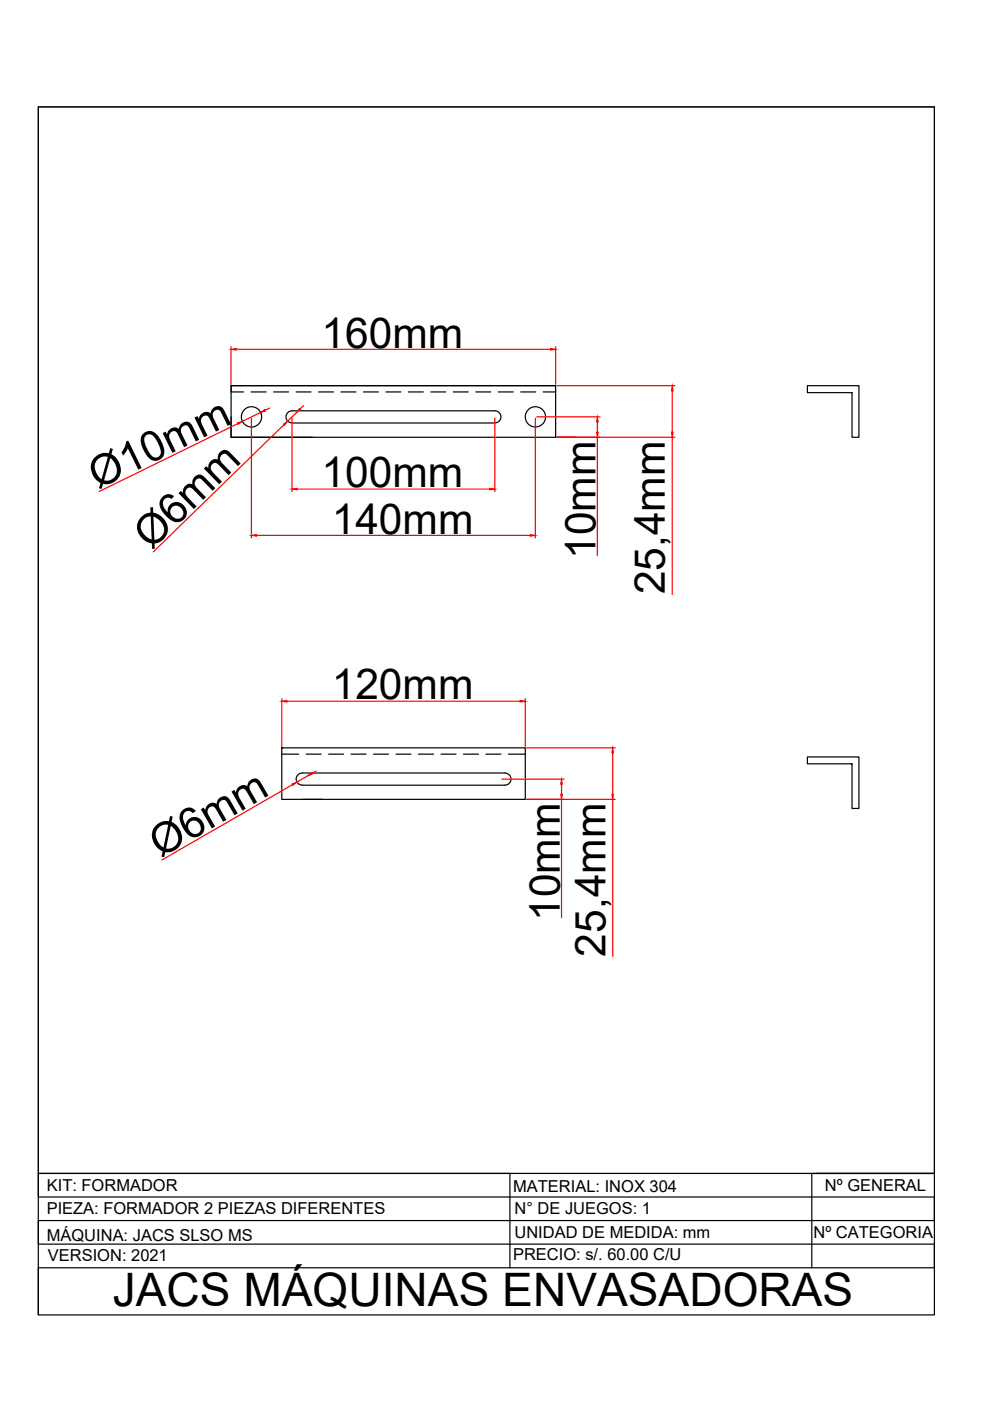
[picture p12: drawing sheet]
<svg xmlns="http://www.w3.org/2000/svg" width="210mm" height="297mm" viewBox="0 0 210 297" stroke-linecap="round" stroke-linejoin="round" font-family="sans-serif">
<!-- layer: 0 -->
<g fill="none" stroke="#000" stroke-width=".25">
<path d="M8.1 22.7h190v256.1h-190zM49 88.4v4.3h17.2M51.7 83.1h-2.7v-1.3h68.8v10.9M53.2 83.1h3.2M58 83.1h3.2M62.8 83.1h3.1M67.5 83.1h3.2M72.3 83.1h3.2M77.1 83.1h3.1M81.8 83.1h3.2M86.6 83.1h3.2M91.3 83.1h3.2"/>
<path d="M96.1 83.1h3.2M100.9 83.1h3.1M104.9 87.1h-43a1.28 1.28 0 0 0-1.3 1.3 1.28 1.28 0 0 0 1.3 1.3h43M104.9 87.1a1.28 1.28 0 0 1 1.3 1.3 1.28 1.28 0 0 1-1.3 1.3M105.6 83.1h3.2M110.4 83.1h3.2M115.2 83.1h2.6M117.8 81.8h-68.8v10.9h73.1M171.2 81.8h10.9v10.9h-1.4v-9.5h-9.5zM59.7 158.6h51.7v10.9h-51.7zM59.7 159.9h3.6M64.9 159.9h3.2"/>
<path d="M69.7 159.9h3.1M74.4 159.9h3.2M79.2 159.9h3.2M84 159.9h3.1M88.7 159.9h3.2M93.5 159.9h3.2M98.3 159.9h3.1M103 159.9h3.2M107.8 159.9h3.6M64.1 169.5h4.3M64.1 166.5h43M64.1 166.5a1.28 1.28 0 0 1-1.3-1.3 1.28 1.28 0 0 1 1.3-1.3h43a1.28 1.28 0 0 1 1.2 1.3 1.28 1.28 0 0 1-1.2 1.3"/>
<path d="M171.2 160.5h10.9v10.9h-1.4v-9.5h-9.5zM8.1 248.8h100v20M173.1 248.8h25M198.1 248.8h-190v5h190v5h-190v5h190v5h-190v10M198.1 248.8h-26v20"/>
<circle cx="53.3" cy="88.4" r="2.15"/>
<circle cx="113.5" cy="88.4" r="2.15"/>
</g>
<g fill="none" stroke="#f00" stroke-width=".25">
<path d="M49 73.5v8M50.1 74.1h66.6M117.8 73.5v8M50.4 89.8l-29.4 14.4M53.3 88.7v25.3M55.2 87.5l-3.8 1.8M57.2 86.5l-1 .5M60.2 90l-27.7 27M61.9 88.7v15.5M62.8 87.5l-1.8 1.8M64.4 86l-.8 .7M104.9 88.7v15.5"/>
<path d="M113.5 88.7v25.3M113.8 88.4h13.4M118.1 81.8h25M118.1 92.7h25M126.7 89.5v2.1M126.7 92.7v25.1M142.5 82.8v8.8M142.5 92.7v33.3M54.4 113.5h58M63 103.7h40.8M59.7 148.1v10.2M60.8 148.7h49.5"/>
<path d="M111.4 148.1v10.2M111.6 158.6h18.8M129.9 159.6v8.8M62 166.4l-27.7 15.9M65.2 164.5l-2.3 1.3M67 163.5l-.9 .5M106.4 165.2h13.2M111.6 169.5h18.8M119.1 166.3v2.1M119.1 169.5v25.1M129.9 169.5v33.3"/>
</g>
<g fill="#f00" stroke="#f00" stroke-width=".21">
<path d="M49 74.1l1.1-.2v.3z"/>
<path d="M116.7 73.9l1.1 .2-1.1 .1z"/>
<path d="M142.5 81.8l.2 1h-.3z"/>
<path d="M142.4 91.6h.3l-.2 1.1z"/>
<path d="M53.3 113.5l1.1-.2v.4z"/>
<path d="M112.4 113.3l1.1 .2-1.1 .2z"/>
<path d="M59.7 148.7l1.1-.2v.3z"/>
<path d="M110.3 148.5l1.1 .2-1.1 .1z"/>
<path d="M55.2 87.5l.9-.7 .2 .3z"/>
<path d="M50.3 89.7l1.1-.4-.9 .7z"/>
<path d="M126.7 88.4l.1 1.1h-.3z"/>
<path d="M126.5 91.6h.3l-.1 1.1z"/>
<path d="M61.9 103.7l1.1-.2v.4z"/>
<path d="M103.8 103.5l1.1 .2-1.1 .2z"/>
<path d="M63.5 86.6l.2 .3-.9 .6z"/>
<path d="M60.1 89.9l.9-.6-.7 .9z"/>
<path d="M119.1 165.2l.1 1.1h-.3z"/>
<path d="M118.9 168.4h.3l-.1 1.1z"/>
<path d="M129.9 158.6l.2 1h-.4z"/>
<path d="M129.7 168.4h.4l-.2 1.1z"/>
<path d="M65.2 164.5l.8-.6 .2 .2z"/>
<path d="M61.9 166.2l1-.4-.8 .7z"/>
</g>
<path d="M8.1 22.7h190v226.1h-190z" fill="none" stroke="#000" stroke-width=".21"/>
<text font-size="9.8" x="23.9" y="277">JACS MÁQUINAS ENVASADORAS</text>
<g font-size="9">
<text x="68.2" y="73.7">160mm</text>
<text x="20.7" y="103.8" transform="rotate(-26 20.7 103.8)">Ø10mm</text>
<text x="68.2" y="103.3">100mm</text>
<text x="70.3" y="113.1">140mm</text>
<text x="32.1" y="116.7" transform="rotate(-44 32.1 116.7)">Ø6mm</text>
<text x="126.3" y="118.5" transform="rotate(-90 126.3 118.5)">10mm</text>
<text x="141" y="126" transform="rotate(-90 141 126)">25,4mm</text>
<text x="70.3" y="148.3">120mm</text>
<text x="34" y="181.9" transform="rotate(-30 34 181.9)">Ø6mm</text>
<text x="118.7" y="195.3" transform="rotate(-90 118.7 195.3)">10mm</text>
<text x="128.4" y="202.8" transform="rotate(-90 128.4 202.8)">25,4mm</text>
</g>
<g font-size="3.5">
<text x="9.9" y="257.5">PIEZA: FORMADOR 2 PIEZAS DIFERENTES</text>
<text x="9.9" y="252.5">KIT: FORMADOR</text>
<text x="108.8" y="252.6">MATERIAL: INOX 304</text>
<text x="109.1" y="257.5">N° DE JUEGOS: 1</text>
<text x="174.9" y="252.5">Nº GENERAL</text>
<text x="9.9" y="263.1">MÁQUINA: JACS SLSO MS</text>
<text x="109.1" y="262.4">UNIDAD DE MEDIDA: mm</text>
<text x="172.5" y="262.5">Nº CATEGORIA</text>
<text x="10.2" y="267.5">VERSION: 2021</text>
<text x="108.8" y="267.1">PRECIO: s/. 60.00 C/U</text>
</g>
</svg>
